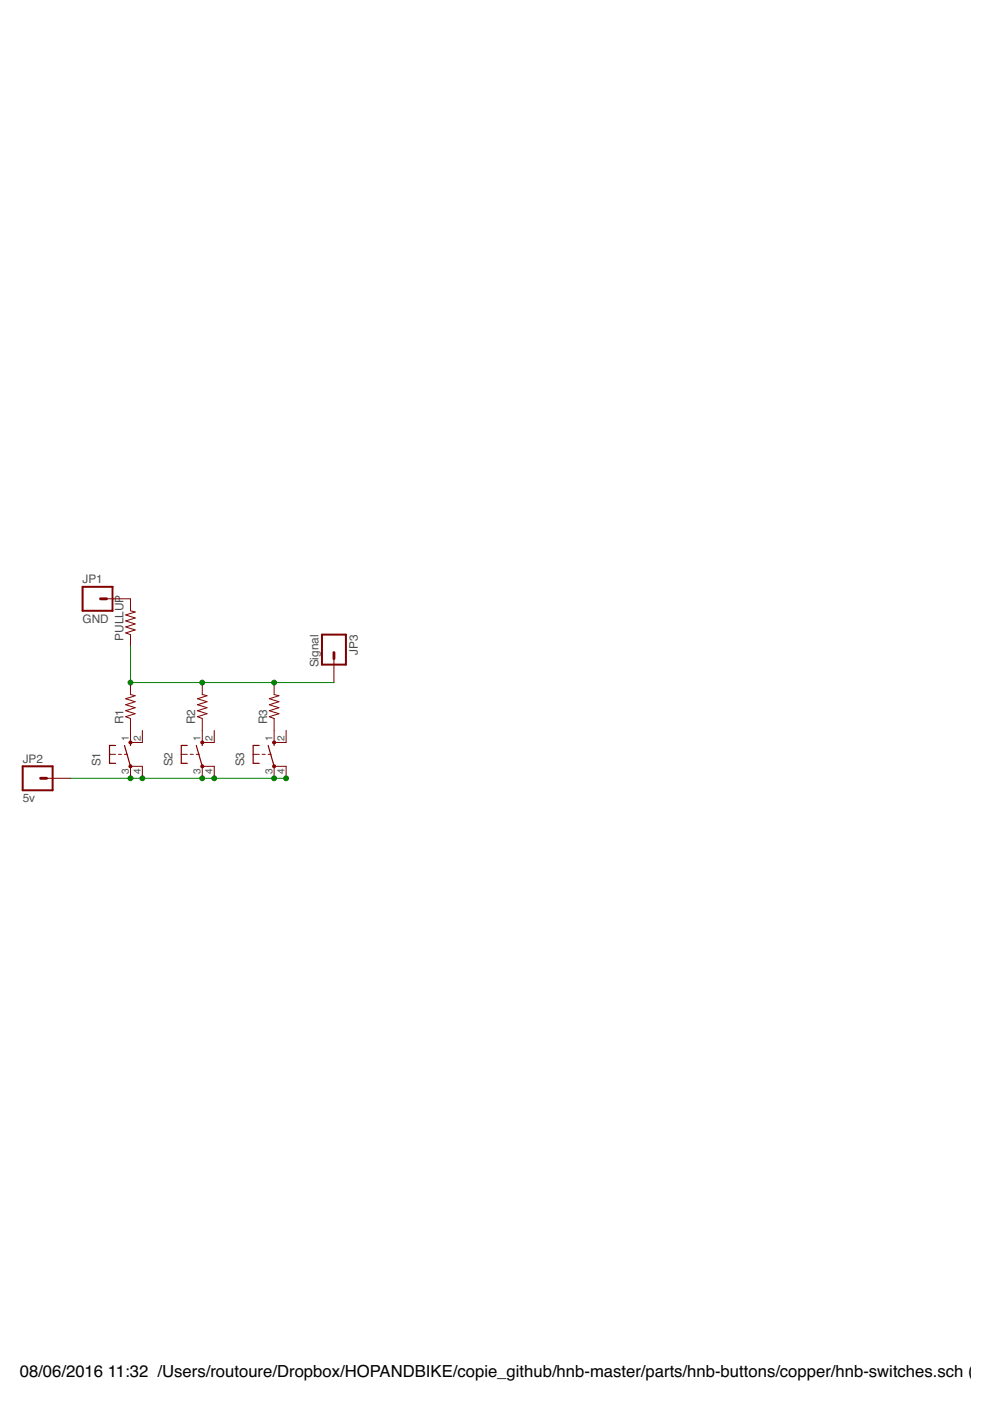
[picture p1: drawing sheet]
<svg xmlns="http://www.w3.org/2000/svg" width="210mm" height="297mm" viewBox="0 0 210 297" stroke-linecap="round" stroke-linejoin="round" font-family="sans-serif">
<path d="M24.5 158.1h-1.3v3.7h1.3M26.4 158.1l1.3 4.4M27.7 157.4v.7M39.7 158.1h-1.3v3.7h1.3M41.6 158.1l1.3 4.4M42.9 157.4v.7M54.9 158.1h-1.2v3.7h1.2M56.9 158.1l1.2 4.4M58.1 157.4v.7" fill="none" stroke="#800000" stroke-width=".25"/>
<g fill="none" stroke="#800000" stroke-width=".21">
<path d="M22.6 127h5.1v2.5l1 .3-2.1 .6 2.1 .6-2.1 .7 2.1 .6-2.1 .6 2.1 .7-2.1 .6 1.1 .4v2.5M70.8 139.6v5.1M23.2 159.9h1.3M25.1 159.9h.7M26.4 159.9h.6M27.7 144.7v2.6l1 .2-2.1 .6 2.1 .7-2.1 .6 2.1 .7-2.1 .6 2.1 .6-2.1 .7 1.1 .3v5.1h2.5v-2.5M38.4 159.9h1.3M40.3 159.9h.7M41.6 159.9h.6M42.9 144.7v2.6l1 .2-2 .6 2 .7-2 .6 2 .7-2 .6 2 .6-2 .7 1 .3v5.1h2.5v-2.5M53.7 159.9h1.2M55.6 159.9h.6"/>
<path d="M56.9 159.9h.6M58.1 144.7v2.6l1 .2-2 .6 2 .7-2 .6 2 .7-2 .6 2 .6-2 .7 1 .3v5.1h2.6v-2.5M9.9 165h5.1M27.7 165v-2.5h2.5v2.5M42.9 165v-2.5h2.5v2.5M58.1 165v-2.5h2.6v2.5"/>
</g>
<g fill="#800000" stroke="#800000" stroke-width=".21">
<circle cx="27.7" cy="162.5" r=".33"/>
<circle cx="27.7" cy="157.4" r=".33"/>
<circle cx="42.9" cy="162.5" r=".32"/>
<circle cx="42.9" cy="157.4" r=".33"/>
<circle cx="58.1" cy="162.5" r=".33"/>
<circle cx="58.1" cy="157.4" r=".33"/>
</g>
<path d="M17.5 124.4h6.4v5.1h-6.4zM68.3 134.6h5v6.3h-5zM4.8 162.5h6.4v5.1h-6.4z" fill="none" stroke="#800000" stroke-width=".42"/>
<path d="M21.3 127h1.3M70.8 138.4v1.2M8.6 165h1.3" fill="none" stroke="#800000" stroke-width=".61"/>
<path d="M27.7 137.1v7.6h43.1M15 165h45.7" fill="none" stroke="#008000" stroke-width=".21"/>
<g fill="#008000" stroke="#008000" stroke-width=".21">
<circle cx="27.7" cy="144.7" r=".51"/>
<circle cx="42.9" cy="144.7" r=".51"/>
<circle cx="58.1" cy="144.7" r=".51"/>
<circle cx="27.7" cy="165" r=".51"/>
<circle cx="42.9" cy="165" r=".51"/>
<circle cx="58.1" cy="165" r=".51"/>
<circle cx="30.2" cy="165" r=".51"/>
<circle cx="45.4" cy="165" r=".51"/>
<circle cx="60.7" cy="165" r=".51"/>
</g>
<g font-size="3.5">
<text x="4.2" y="291.8">08/06/2016</text>
<text x="22.9" y="291.8">11:32 /Users/routoure/Dropbox/HOPANDBIKE/copie_github/hnb-master/parts/hnb-buttons/copper/hnb-switches.sch (She</text>
</g>
<g font-size="2.5" fill="#505050">
<text x="17.5" y="123.7">JP1</text>
<text x="17.5" y="132">GND</text>
<text x="26.2" y="135.8" transform="rotate(-90 26.2 135.8)">PULLUP</text>
<text x="67.5" y="141.5" transform="rotate(-90 67.5 141.5)">Signal</text>
<text x="75.9" y="138.9" transform="rotate(-90 75.9 138.9)">JP3</text>
<text x="26.2" y="153.6" transform="rotate(-90 26.2 153.6)">R1</text>
<text x="41.4" y="153.6" transform="rotate(-90 41.4 153.6)">R2</text>
<text x="56.6" y="153.6" transform="rotate(-90 56.6 153.6)">R3</text>
<text x="4.8" y="161.7">JP2</text>
<text x="21.3" y="162.5" transform="rotate(-90 21.3 162.5)">S1</text>
<text x="36.5" y="162.5" transform="rotate(-90 36.5 162.5)">S2</text>
<text x="51.8" y="162.5" transform="rotate(-90 51.8 162.5)">S3</text>
<text x="4.8" y="170.1">5v</text>
</g>
<g font-size="2.1" fill="#505050">
<text x="27.3" y="157.1" transform="rotate(-90 27.3 157.1)">1</text>
<text x="29.8" y="157.1" transform="rotate(-90 29.8 157.1)">2</text>
<text x="42.5" y="157.1" transform="rotate(-90 42.5 157.1)">1</text>
<text x="45.1" y="157.1" transform="rotate(-90 45.1 157.1)">2</text>
<text x="57.8" y="157.1" transform="rotate(-90 57.8 157.1)">1</text>
<text x="60.3" y="157.1" transform="rotate(-90 60.3 157.1)">2</text>
<text x="27.3" y="164" transform="rotate(-90 27.3 164)">3</text>
<text x="29.8" y="164" transform="rotate(-90 29.8 164)">4</text>
<text x="42.5" y="164" transform="rotate(-90 42.5 164)">3</text>
<text x="45.1" y="164" transform="rotate(-90 45.1 164)">4</text>
<text x="57.8" y="164" transform="rotate(-90 57.8 164)">3</text>
<text x="60.3" y="164" transform="rotate(-90 60.3 164)">4</text>
</g>
</svg>
